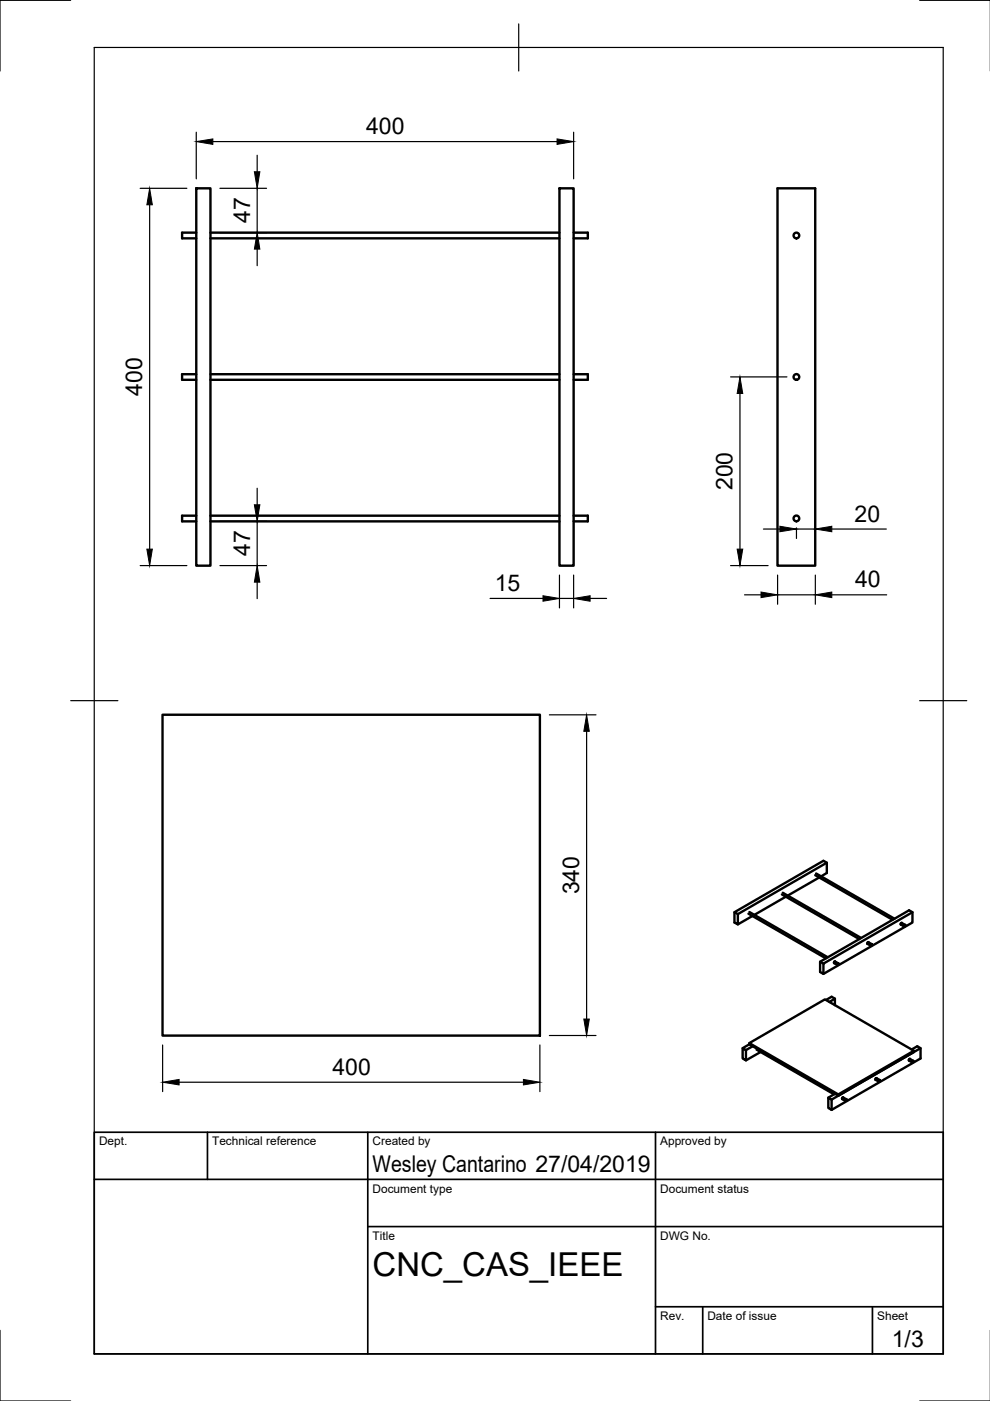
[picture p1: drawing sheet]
<svg xmlns="http://www.w3.org/2000/svg" width="210mm" height="297mm" viewBox="0 0 210 297" stroke-linecap="round" stroke-linejoin="round" font-family="sans-serif">
<!-- layer: Visible -->
<g fill="none" stroke="#000" stroke-width=".51">
<path d="M41.6 39.9h3v80h-3zM118.6 39.9h3v80h-3zM164.8 39.9h8v80h-8zM41.6 49.3h-3v1.2h3M44.6 50.5h74M44.6 49.3h74M121.6 49.3h3v1.2h-3M41.6 79.3h-3v1.2h3M44.6 79.3h74M121.6 79.3h3v1.2h-3M44.6 80.5h74M41.6 109.3h-3v1.2h3"/>
<path d="M44.6 110.5h74M44.6 109.3h74M121.6 109.3h3v1.2h-3M34.5 151.5h80v68.1h-80zM155.7 193.4l.7 .4M158.7 193.7l16.4 9.5M158.9 193.4l16.6 9.6M159.5 194.2l-3.1 1.8M165.8 189.6l16.4 9.5M166 189.3l16.6 9.6M166.6 190.1l-6.7 3.9M172.8 185.6l16.5 9.4"/>
<path d="M173 185.2l16.7 9.6M173.7 186l-6.7 3.9M175.3 182.9l-18.9 10.9v2.2l-.7-.4v-2.2l18.9-10.9 .7 .4v2.2l-1.2 .7M191 196v-.2l.2-.1 .7 .4M191 196l.7 .4M191.8 196.1l.2 .1-.3 .2zM193.5 193.4l-18.9 10.9v2.2l-.7-.4v-2.2l18.8-10.9 .8 .4v2.2l-18.9 10.9M173.9 203.9l.7 .4M175.1 212l1.2-.7 .7 .4v1.4M176.8 204.2l.8 .4M176.9 204.2v-.2l.2-.2 .7 .5M177 211.7l-1.1 .7"/>
<path d="M177.7 204.3h.1l-.2 .3zM184.8 200.2l.1 .1-.2 .2zM184.8 200.2l-.7-.4-.2 .1v.2l.7 .4M157.5 222.2l.7 .4v2.2l-.7-.4zM158.9 221.4l18.8 10.9v-.3l16.1-9.2M158.9 221.4v-.2l16-9.3 18.9 10.9v.3l-16.1 9.2M158.9 221.2l18.8 10.8M158.9 221.4l-1.4 .8M159.6 221.8l-1.4 .8M160.4 222.6l16.4 9.4M161.3 223l-3.1 1.8M176.3 233.1l-.7-.4v2.2l.7 .4"/>
<path d="M176.3 233.1v2.2M177 231.9l-1.4 .8M179.4 233.1l.1 .1-.2 .2zM179.5 233.1l-.7-.4-.2 .1v.2l.7 .4M185.6 228.9v-.2l.2-.1 .8 .4M185.7 228.9l.7 .4M186.5 229l.1 .1-.2 .2zM192.9 224.5l.7 .4M192.9 224.5l-.2 .1v.3l.7 .4M193.3 222.5l1.2-.7 .7 .4v2.2l-18.9 10.9M193.5 224.9l.2 .1-.3 .3zM195.2 222.2l-18.9 10.9"/>
<circle cx="168.9" cy="49.9" r=".6"/>
<circle cx="168.9" cy="79.9" r=".6"/>
<circle cx="168.9" cy="109.9" r=".6"/>
</g>
<!-- layer: Border -->
<path d="M15 .1h-15v15M20 10.1h180v276.9h-180zM110 5.1v10M195 .1h15M15 148.6h10M195 148.6h10M0 282.1v14.9h15M195 297h15" fill="none" stroke="#000" stroke-width=".25"/>
<!-- layer: TitleBlock -->
<path d="M20 240.1h180v46.9h-180zM20 250h180M44 240.1v9.9M78 240.1v46.9M139 240.1v46.9M78 260.1h122M139 277.1h61M149 277.1v9.9M185 277.1v9.9" fill="none" stroke="#000" stroke-width=".36"/>
<!-- layer: Dimensions -->
<g fill="none" stroke="#000" stroke-width=".25">
<path d="M29.7 39.9h9.9M41.6 28v9.9M45.1 30h73M46.6 39.9h9.9M54.5 32.9v3.5M54.5 39.9v9.4M121.6 28v9.9M31.7 43.4v73M46.6 49.3h9.9M54.5 52.8v3.5M154.9 79.9h12M156.9 83.4v33"/>
<path d="M29.7 119.9h9.9M46.6 119.9h9.9M46.6 110.5h9.9M54.5 103.5v3.5M54.5 110.5v9.4M154.9 119.9h8M161.9 112.2h3.5M168.9 111.9v2.3M168.9 112.2h4M176.4 112.2h11.5M54.5 123.4v3.5M103.9 126.9h11.2"/>
<path d="M118.6 121.9v7M118.6 126.9h3M121.6 121.9v7M125.1 126.9h3.5M157.9 126.1h3.5M164.9 121.9v6.2M164.9 126.1h8M172.9 121.9v6.2M176.4 126.1h11.6M116.5 151.6h9.9M124.4 155.1v61M116.5 219.5h9.9"/>
<path d="M34.5 221.6v9.8M38 229.5h73M114.5 221.6v9.8"/>
</g>
<g fill="#000" stroke="#000" stroke-width=".21">
<path d="M41.6 30l3.5-.6v1.2zM53.9 36.4h1.2l-.6 3.5zM118.1 29.4l3.5 .6-3.5 .6zM31.7 39.9l.6 3.5h-1.2zM54.5 49.3l.6 3.5h-1.2zM156.9 79.9l.6 3.5h-1.2zM31.1 116.4h1.2l-.6 3.5zM53.9 107h1.2l-.6 3.5zM156.3 116.4h1.2l-.6 3.5zM165.4 111.6l3.5 .6-3.5 .5zM172.9 112.2l3.5-.6v1.1zM54.5 119.9l.6 3.5h-1.2z"/>
<path d="M115.1 126.3l3.5 .6-3.5 .6zM121.6 126.9l3.5-.6v1.2zM161.4 125.5l3.5 .6-3.5 .6zM172.9 126.1l3.5-.6v1.2zM124.4 151.6l.5 3.5h-1.1zM123.8 216.1h1.1l-.5 3.4zM34.5 229.5l3.5-.6v1.1zM111 228.9l3.5 .6-3.5 .5z"/>
</g>
<text font-size="7" x="79" y="270.6">CNC_CAS_IEEE</text>
<g font-size="4.9">
<text x="77.6" y="28.5">400</text>
<text x="53" y="47.3" transform="rotate(-90 53 47.3)">47</text>
<text x="30.2" y="83.9" transform="rotate(-90 30.2 83.9)">400</text>
<text x="155.3" y="104" transform="rotate(-90 155.3 104)">200</text>
<text x="181.2" y="110.6">20</text>
<text x="53" y="117.9" transform="rotate(-90 53 117.9)">47</text>
<text x="104.9" y="125.3">15</text>
<text x="181.3" y="124.6">40</text>
<text x="122.8" y="189.6" transform="rotate(-90 122.8 189.6)">340</text>
<text x="70.5" y="227.9">400</text>
<text x="79" y="248.5">Wesley Cantarino 27/04/2019</text>
<text x="189.1" y="285.7">1/3</text>
</g>
<g font-size="2.5">
<text x="21" y="242.9">Dept.</text>
<text x="45" y="242.9">Technical reference</text>
<text x="79" y="242.9">Created by</text>
<text x="140" y="242.9">Approved by</text>
<text x="79" y="252.8">Document type</text>
<text x="140" y="252.8">Document status</text>
<text x="79" y="262.9">Title</text>
<text x="140" y="262.9">DWG No.</text>
<text x="140" y="279.9">Rev.</text>
<text x="150" y="279.9">Date of issue</text>
<text x="186" y="279.9">Sheet</text>
</g>
</svg>
